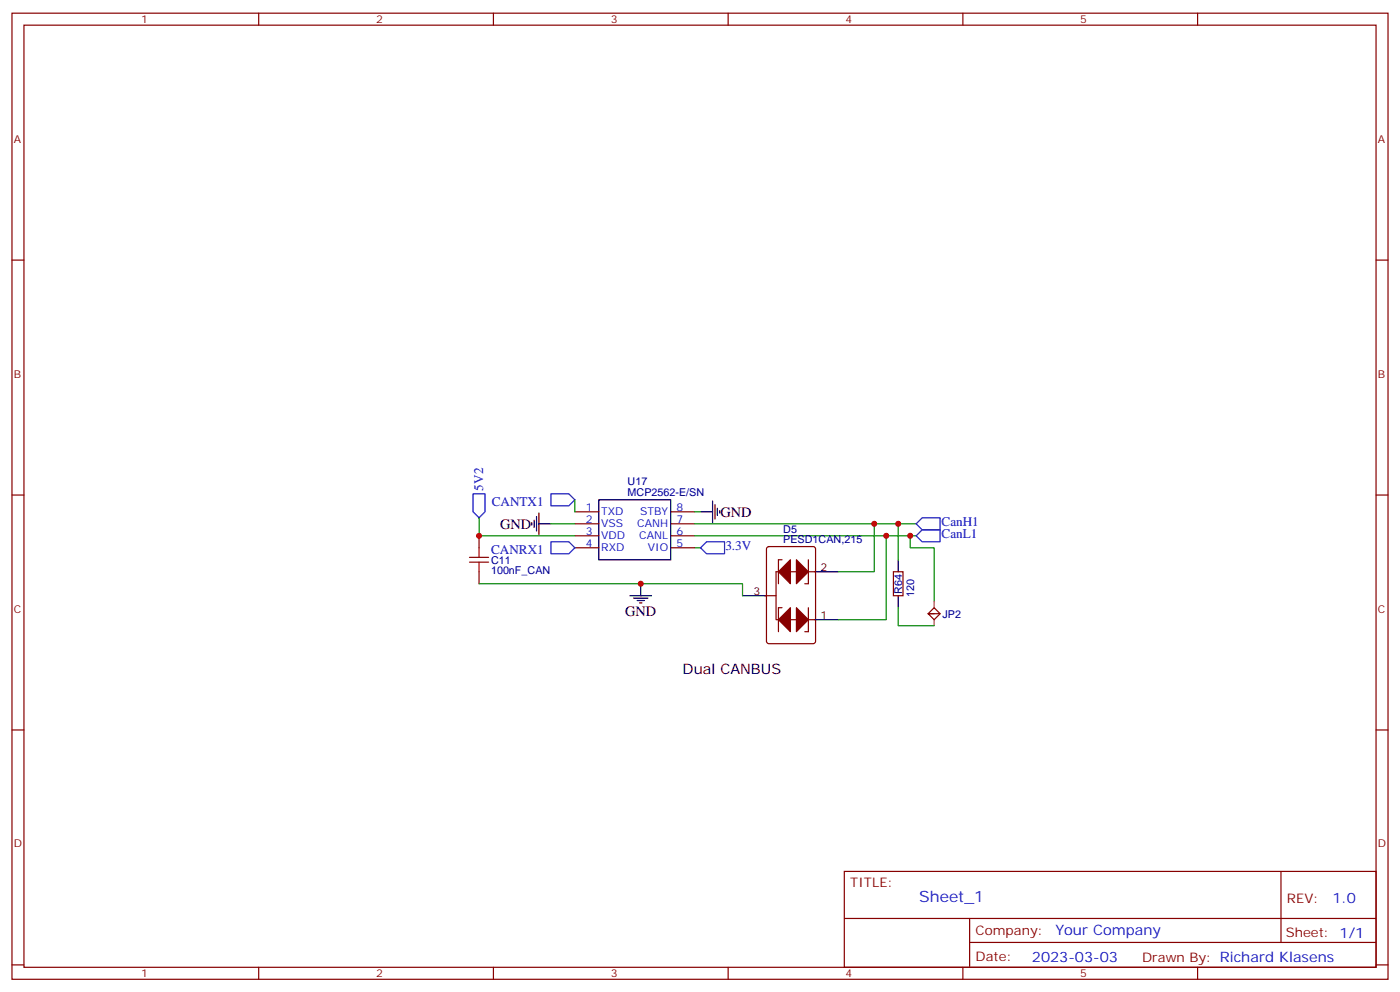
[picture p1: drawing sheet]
<svg xmlns="http://www.w3.org/2000/svg" width="412mm" height="292mm" viewBox="0 0 412 292" stroke-linecap="round" stroke-linejoin="round" font-family="sans-serif">
<g fill="none" stroke="#870000" stroke-width=".35">
<path d="M3.5 3.9h405.4v284.3h-405.4zM7.1 7.4h398.2v277.3h-398.2zM76.2 3.9v3.5M145.3 3.9v3.5M214.5 3.9v3.5M283.6 3.9v3.5M352.8 3.9v3.5M3.5 76.6h3.6M405.3 76.6h3.6M3.5 145.7h3.6M141.1 157.7v3.5M169.3 150.6h7.1"/>
<path d="M169.3 154.2h7.1M169.3 157.7h7.1M197.6 150.6h7M197.6 154.2h7M197.6 157.7h7M405.3 145.7h3.6M141.1 168.3v3.5M169.3 161.2h7.1M197.6 161.2h7M263.2 168.3h2.8v7h-2.8zM275.2 178.9l1.7 1.7h-3.5zM275.2 180.6h-1.8l1.8 1.8 1.7-1.8"/>
<path d="M3.5 214.8h3.6M405.3 214.8h3.6M248.7 256.5h156.6v28.2h-156.6zM377.3 256.5v20.9M248.7 270.3h156.5M285.6 277.4h119.6M285.6 270.3v14.1M3.5 284h3.6M76.2 284.7v3.5M145.3 284.7v3.5M214.5 284.7v3.5M283.6 284.7v3.5"/>
<path d="M352.8 284.7v3.5M405.3 284h3.6"/>
</g>
<path d="M141.1 152.4v5.3h28.2M204.6 154.2h65.3M204.6 157.7h65.3M268.1 157.7v3.5h7.1v15.9M204.6 161.2h1.8" fill="none" stroke="#008700" stroke-width=".35"/>
<path d="M176.4 147.1h21.2v17.6h-21.2zM185.6 175.3h6.3M186.6 176h4.3M187.7 176.7h2.1M188.4 177.4h.7M188.7 171.8v3.5M264.6 164.7v3.6M264.6 175.3v3.6" fill="none" stroke="#000" stroke-width=".35"/>
<path d="M138.3 165.5h5.6M138.3 164h5.6M141.1 161.2v2.8M141.1 165.5v2.8" fill="none" stroke="#a10000" stroke-width=".35"/>
<path d="M275.2 177.1v1.8M275.2 182.4v1.7" fill="none" stroke="#a64a4a" stroke-width=".35"/>
<path d="M139.3 145.3h3.6v5.3l-1.8 1.8-1.8-1.8zM162.3 145.3h5.3l1.7 1.8-1.7 1.8h-5.3zM162.3 159.5h5.3l1.7 1.7-1.7 1.8h-5.3zM269.9 154.2l1.7-1.8h5.3v3.5h-5.3zM271.6 155.9h5.3v3.6h-5.3l-1.7-1.8zM206.4 161.2l1.7-1.7h5.3v3.5h-5.3z" fill="none" stroke="#00f" stroke-width=".35"/>
<path d="M226 161.1l.5-.2h13l.7 .4v27.4l-.4 .7h-13.3l-.7-.4v-27.4z" fill="#fff" stroke="#870000" stroke-width=".35"/>
<g fill="none" stroke="#000" stroke-width=".35">
<path d="M156.6 153.8v.7M157.3 153.1v2.1M158 152v4.3M158.7 154.2h3.6M158.7 151v6.3M206.4 150.6h3.5M209.9 147.5v6.3M210.6 148.5v4.3M211.3 149.6v2.1M212 150.3v.7M218.7 175.3h7.1M239.9 168.3h7"/>
<path d="M239.9 182.4h7"/>
</g>
<g fill="#870000" stroke="#870000" stroke-width=".35">
<path d="M234.6 178.9l3.5 3.5-3.5 3.5z"/>
<path d="M229.3 182.4l3.5-3.5v7z"/>
<path d="M229.3 168.3l3.5-3.6v7.1z"/>
<path d="M234.6 164.7l3.5 3.6-3.5 3.5z"/>
</g>
<path d="M225.4 175.3h3.2M230.4 178.9h-1.1v7M230.4 164.7h-1.1v7.1M238.1 164.7v7.1h-1M238.1 178.9v7h-1M239.9 168.3h-11.3v14.1h11.3" fill="none" stroke="#870000" stroke-width=".35"/>
<path d="M162.3 154.2h7M169.3 147.1v3.5M204.6 150.6h1.8M257.5 154.2v14.1h-10.6M261.1 157.7v24.7h-14.2M264.6 154.2v10.5M141.1 171.8h77.6v3.5M264.6 178.9v5.2h10.6" fill="none" stroke="#008700" stroke-width=".35"/>
<g fill="#c00">
<circle cx="268.1" cy="157.7" r=".88"/>
<circle cx="141.1" cy="157.7" r=".88"/>
<circle cx="257.5" cy="154.2" r=".88"/>
<circle cx="264.6" cy="154.2" r=".88"/>
<circle cx="261.1" cy="157.7" r=".88"/>
<circle cx="188.7" cy="171.8" r=".88"/>
</g>
<text font-size="4.6" fill="#00f" x="270.8" y="265.5">Sheet_1</text>
<g font-size="4.2">
<text x="147.3" y="155.6">GND</text>
<text x="212.2" y="152.1">GND</text>
<text x="184.2" y="181.3">GND</text>
<text x="201.1" y="198.3">Dual CANBUS</text>
</g>
<g font-size="4.2" fill="#00f">
<text x="392.5" y="265.7">1.0</text>
<text x="310.9" y="275.3">Your Company</text>
<text x="304" y="283.1">2023-03-03</text>
</g>
<g font-size="3.9" fill="#00f">
<text x="142.3" y="144.4" transform="rotate(-90 142.3 144.4)">5V2</text>
<text x="144.9" y="148.9">CANTX1</text>
<text x="277.4" y="154.9">CanH1</text>
<text x="213.7" y="161.8">3.3V</text>
<text x="277.4" y="158.4">CanL1</text>
<text x="144.7" y="163">CANRX1</text>
</g>
<g font-size="3.9" fill="#800">
<text x="250.5" y="261.1">TITLE:</text>
<text x="379.1" y="265.7">REV:</text>
<text x="287.4" y="275.3">Company:</text>
<text x="378.7" y="275.9">Sheet: 1/1</text>
<text x="287.4" y="282.9">Date:</text>
<text x="336.4" y="283">Drawn By: Richard Klasens</text>
</g>
<g font-size="3.2" fill="#800">
<text x="41.6" y="6.9">1</text>
<text x="110.8" y="6.9">2</text>
<text x="179.9" y="6.9">3</text>
<text x="249.1" y="6.9">4</text>
<text x="318.2" y="6.9">5</text>
<text x="4.1" y="42">A</text>
<text x="405.9" y="42">A</text>
<text x="4.1" y="111.1">B</text>
<text x="405.9" y="111.1">B</text>
<text x="4.1" y="180.3">C</text>
<text x="405.9" y="180.3">C</text>
<text x="4.1" y="249.4">D</text>
<text x="405.9" y="249.4">D</text>
<text x="41.6" y="287.7">1</text>
<text x="110.8" y="287.7">2</text>
<text x="179.9" y="287.7">3</text>
<text x="249.1" y="287.7">4</text>
<text x="318.2" y="287.7">5</text>
</g>
<g font-size="3.2" fill="#000080">
<text x="184.9" y="142.7">U17</text>
<text x="184.9" y="145.9">MCP2562-E/SN</text>
<text x="230.7" y="159.8">PESD1CAN,215</text>
<text x="230.7" y="156.7">D5</text>
<text x="144.6" y="165.9">C11</text>
<text x="144.6" y="169">100nF_CAN</text>
<text x="265.7" y="174.8" transform="rotate(-90 265.7 174.8)">R64</text>
<text x="269.3" y="175.8" transform="rotate(-90 269.3 175.8)">120</text>
<text x="277.6" y="181.8">JP2</text>
</g>
<g font-size="3.2" fill="#00f">
<text x="172.6" y="150.3">1</text>
<text x="172.6" y="153.8">2</text>
<text x="177.1" y="151.7">TXD</text>
<text x="177.1" y="155.2">VSS</text>
<text x="187.7" y="155.2">CANH</text>
<text x="188.6" y="151.7">STBY</text>
<text x="199.3" y="153.8">7</text>
<text x="199.3" y="150.3">8</text>
<text x="172.6" y="157.3">3</text>
<text x="172.6" y="160.9">4</text>
<text x="177.1" y="158.7">VDD</text>
<text x="188.3" y="158.7">CANL</text>
<text x="199.3" y="160.9">5</text>
<text x="199.3" y="157.3">6</text>
<text x="177.1" y="162.3">RXD</text>
<text x="190.8" y="162.3">VIO</text>
</g>
<g font-size="3.2">
<text x="241.7" y="167.9">2</text>
<text x="222" y="175">3</text>
<text x="241.7" y="182">1</text>
</g>
</svg>
